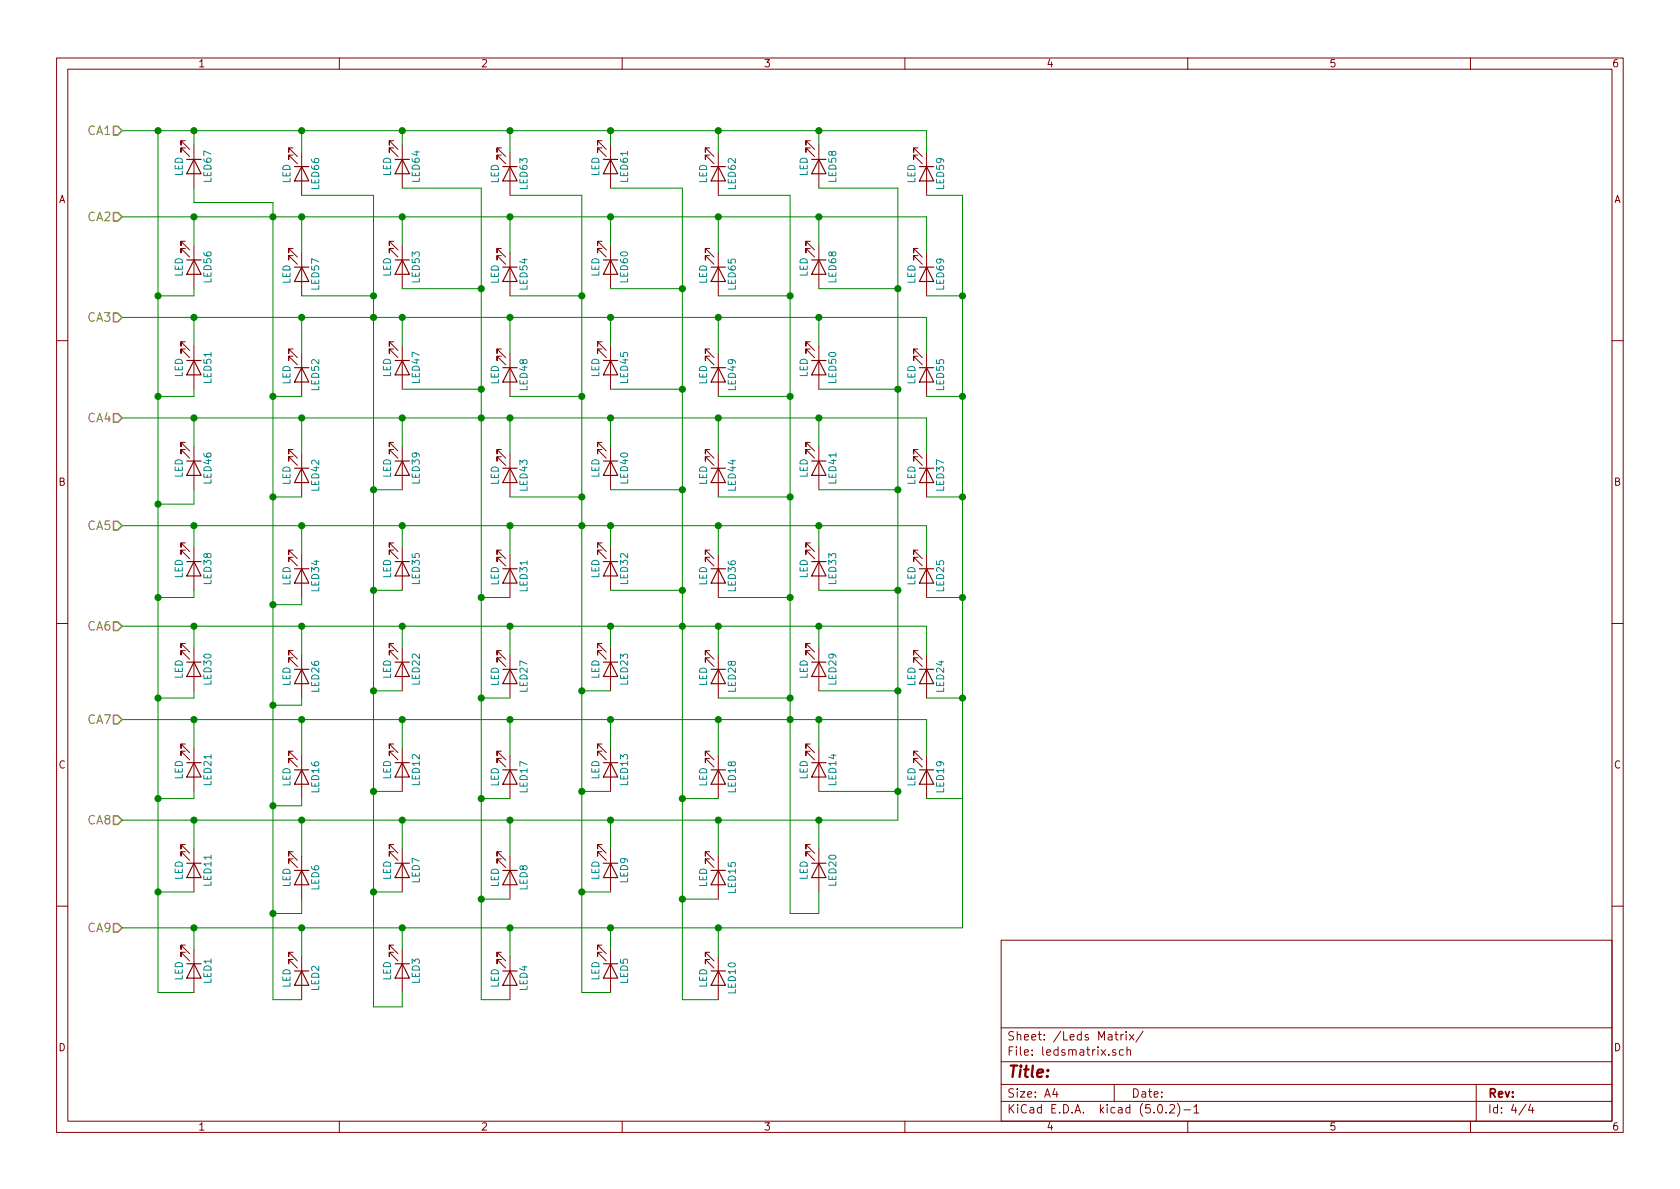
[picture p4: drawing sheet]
EESchema Schematic File Version 4
LIBS:Mechanical Keyboard-cache
EELAYER 26 0
EELAYER END
$Descr A4 11693 8268
encoding utf-8
Sheet 4 4
Title ""
Date ""
Rev ""
Comp ""
Comment1 ""
Comment2 ""
Comment3 ""
Comment4 ""
$EndDescr
$Comp
L Mechanical-Keyboard-rescue:LED-Device LED1
U 1 1
P 1350 6750
F 0 "LED1" H 1350 6850 50  0000 C CNN
F 1 "LED" H 1350 6650 50  0000 C CNN
F 2 "mx1a:MX1A-led" H 1350 6750 50  0001 C CNN
F 3 "" H 1350 6750 50  0001 C CNN
	1    1350 6750
	0    1    1    0   
$EndComp
$Comp
L Mechanical-Keyboard-rescue:LED-Device LED67
U 1 1
P 1350 1150
F 0 "LED67" H 1350 1250 50  0000 C CNN
F 1 "LED" H 1350 1050 50  0000 C CNN
F 2 "mx1a:MX1A-led" H 1350 1150 50  0001 C CNN
F 3 "" H 1350 1150 50  0001 C CNN
	1    1350 1150
	0    1    1    0   
$EndComp
$Comp
L Mechanical-Keyboard-rescue:LED-Device LED56
U 1 1
P 1350 1850
F 0 "LED56" H 1350 1950 50  0000 C CNN
F 1 "LED" H 1350 1750 50  0000 C CNN
F 2 "mx1a:MX1A-led" H 1350 1850 50  0001 C CNN
F 3 "" H 1350 1850 50  0001 C CNN
	1    1350 1850
	0    1    1    0   
$EndComp
$Comp
L Mechanical-Keyboard-rescue:LED-Device LED51
U 1 1
P 1350 2550
F 0 "LED51" H 1350 2650 50  0000 C CNN
F 1 "LED" H 1350 2450 50  0000 C CNN
F 2 "mx1a:MX1A-led" H 1350 2550 50  0001 C CNN
F 3 "" H 1350 2550 50  0001 C CNN
	1    1350 2550
	0    1    1    0   
$EndComp
$Comp
L Mechanical-Keyboard-rescue:LED-Device LED46
U 1 1
P 1350 3250
F 0 "LED46" H 1350 3350 50  0000 C CNN
F 1 "LED" H 1350 3150 50  0000 C CNN
F 2 "mx1a:MX1A-led" H 1350 3250 50  0001 C CNN
F 3 "" H 1350 3250 50  0001 C CNN
	1    1350 3250
	0    1    1    0   
$EndComp
$Comp
L Mechanical-Keyboard-rescue:LED-Device LED38
U 1 1
P 1350 3950
F 0 "LED38" H 1350 4050 50  0000 C CNN
F 1 "LED" H 1350 3850 50  0000 C CNN
F 2 "mx1a:MX1A-led" H 1350 3950 50  0001 C CNN
F 3 "" H 1350 3950 50  0001 C CNN
	1    1350 3950
	0    1    1    0   
$EndComp
$Comp
L Mechanical-Keyboard-rescue:LED-Device LED30
U 1 1
P 1350 4650
F 0 "LED30" H 1350 4750 50  0000 C CNN
F 1 "LED" H 1350 4550 50  0000 C CNN
F 2 "mx1a:MX1A-led" H 1350 4650 50  0001 C CNN
F 3 "" H 1350 4650 50  0001 C CNN
	1    1350 4650
	0    1    1    0   
$EndComp
$Comp
L Mechanical-Keyboard-rescue:LED-Device LED21
U 1 1
P 1350 5350
F 0 "LED21" H 1350 5450 50  0000 C CNN
F 1 "LED" H 1350 5250 50  0000 C CNN
F 2 "mx1a:MX1A-led" H 1350 5350 50  0001 C CNN
F 3 "" H 1350 5350 50  0001 C CNN
	1    1350 5350
	0    1    1    0   
$EndComp
$Comp
L Mechanical-Keyboard-rescue:LED-Device LED11
U 1 1
P 1350 6050
F 0 "LED11" H 1350 6150 50  0000 C CNN
F 1 "LED" H 1350 5950 50  0000 C CNN
F 2 "mx1a:MX1A-led" H 1350 6050 50  0001 C CNN
F 3 "" H 1350 6050 50  0001 C CNN
	1    1350 6050
	0    1    1    0   
$EndComp
$Comp
L Mechanical-Keyboard-rescue:LED-Device LED3
U 1 1
P 2800 6750
F 0 "LED3" H 2800 6850 50  0000 C CNN
F 1 "LED" H 2800 6650 50  0000 C CNN
F 2 "mx1a:MX1A-led" H 2800 6750 50  0001 C CNN
F 3 "" H 2800 6750 50  0001 C CNN
	1    2800 6750
	0    1    1    0   
$EndComp
$Comp
L Mechanical-Keyboard-rescue:LED-Device LED64
U 1 1
P 2800 1150
F 0 "LED64" H 2800 1250 50  0000 C CNN
F 1 "LED" H 2800 1050 50  0000 C CNN
F 2 "mx1a:MX1A-led" H 2800 1150 50  0001 C CNN
F 3 "" H 2800 1150 50  0001 C CNN
	1    2800 1150
	0    1    1    0   
$EndComp
$Comp
L Mechanical-Keyboard-rescue:LED-Device LED53
U 1 1
P 2800 1850
F 0 "LED53" H 2800 1950 50  0000 C CNN
F 1 "LED" H 2800 1750 50  0000 C CNN
F 2 "mx1a:MX1A-led" H 2800 1850 50  0001 C CNN
F 3 "" H 2800 1850 50  0001 C CNN
	1    2800 1850
	0    1    1    0   
$EndComp
$Comp
L Mechanical-Keyboard-rescue:LED-Device LED47
U 1 1
P 2800 2550
F 0 "LED47" H 2800 2650 50  0000 C CNN
F 1 "LED" H 2800 2450 50  0000 C CNN
F 2 "mx1a:MX1A-led" H 2800 2550 50  0001 C CNN
F 3 "" H 2800 2550 50  0001 C CNN
	1    2800 2550
	0    1    1    0   
$EndComp
$Comp
L Mechanical-Keyboard-rescue:LED-Device LED39
U 1 1
P 2800 3250
F 0 "LED39" H 2800 3350 50  0000 C CNN
F 1 "LED" H 2800 3150 50  0000 C CNN
F 2 "mx1a:MX1A-led" H 2800 3250 50  0001 C CNN
F 3 "" H 2800 3250 50  0001 C CNN
	1    2800 3250
	0    1    1    0   
$EndComp
$Comp
L Mechanical-Keyboard-rescue:LED-Device LED35
U 1 1
P 2800 3950
F 0 "LED35" H 2800 4050 50  0000 C CNN
F 1 "LED" H 2800 3850 50  0000 C CNN
F 2 "mx1a:MX1A-led" H 2800 3950 50  0001 C CNN
F 3 "" H 2800 3950 50  0001 C CNN
	1    2800 3950
	0    1    1    0   
$EndComp
$Comp
L Mechanical-Keyboard-rescue:LED-Device LED22
U 1 1
P 2800 4650
F 0 "LED22" H 2800 4750 50  0000 C CNN
F 1 "LED" H 2800 4550 50  0000 C CNN
F 2 "mx1a:MX1A-led" H 2800 4650 50  0001 C CNN
F 3 "" H 2800 4650 50  0001 C CNN
	1    2800 4650
	0    1    1    0   
$EndComp
$Comp
L Mechanical-Keyboard-rescue:LED-Device LED12
U 1 1
P 2800 5350
F 0 "LED12" H 2800 5450 50  0000 C CNN
F 1 "LED" H 2800 5250 50  0000 C CNN
F 2 "mx1a:MX1A-led" H 2800 5350 50  0001 C CNN
F 3 "" H 2800 5350 50  0001 C CNN
	1    2800 5350
	0    1    1    0   
$EndComp
$Comp
L Mechanical-Keyboard-rescue:LED-Device LED7
U 1 1
P 2800 6050
F 0 "LED7" H 2800 6150 50  0000 C CNN
F 1 "LED" H 2800 5950 50  0000 C CNN
F 2 "mx1a:MX1A-led" H 2800 6050 50  0001 C CNN
F 3 "" H 2800 6050 50  0001 C CNN
	1    2800 6050
	0    1    1    0   
$EndComp
$Comp
L Mechanical-Keyboard-rescue:LED-Device LED5
U 1 1
P 4250 6750
F 0 "LED5" H 4250 6850 50  0000 C CNN
F 1 "LED" H 4250 6650 50  0000 C CNN
F 2 "mx1a:MX1A-led" H 4250 6750 50  0001 C CNN
F 3 "" H 4250 6750 50  0001 C CNN
	1    4250 6750
	0    1    1    0   
$EndComp
$Comp
L Mechanical-Keyboard-rescue:LED-Device LED61
U 1 1
P 4250 1150
F 0 "LED61" H 4250 1250 50  0000 C CNN
F 1 "LED" H 4250 1050 50  0000 C CNN
F 2 "mx1a:MX1A-led" H 4250 1150 50  0001 C CNN
F 3 "" H 4250 1150 50  0001 C CNN
	1    4250 1150
	0    1    1    0   
$EndComp
$Comp
L Mechanical-Keyboard-rescue:LED-Device LED60
U 1 1
P 4250 1850
F 0 "LED60" H 4250 1950 50  0000 C CNN
F 1 "LED" H 4250 1750 50  0000 C CNN
F 2 "mx1a:MX1A-led" H 4250 1850 50  0001 C CNN
F 3 "" H 4250 1850 50  0001 C CNN
	1    4250 1850
	0    1    1    0   
$EndComp
$Comp
L Mechanical-Keyboard-rescue:LED-Device LED45
U 1 1
P 4250 2550
F 0 "LED45" H 4250 2650 50  0000 C CNN
F 1 "LED" H 4250 2450 50  0000 C CNN
F 2 "mx1a:MX1A-led" H 4250 2550 50  0001 C CNN
F 3 "" H 4250 2550 50  0001 C CNN
	1    4250 2550
	0    1    1    0   
$EndComp
$Comp
L Mechanical-Keyboard-rescue:LED-Device LED40
U 1 1
P 4250 3250
F 0 "LED40" H 4250 3350 50  0000 C CNN
F 1 "LED" H 4250 3150 50  0000 C CNN
F 2 "mx1a:MX1A-led" H 4250 3250 50  0001 C CNN
F 3 "" H 4250 3250 50  0001 C CNN
	1    4250 3250
	0    1    1    0   
$EndComp
$Comp
L Mechanical-Keyboard-rescue:LED-Device LED32
U 1 1
P 4250 3950
F 0 "LED32" H 4250 4050 50  0000 C CNN
F 1 "LED" H 4250 3850 50  0000 C CNN
F 2 "mx1a:MX1A-led" H 4250 3950 50  0001 C CNN
F 3 "" H 4250 3950 50  0001 C CNN
	1    4250 3950
	0    1    1    0   
$EndComp
$Comp
L Mechanical-Keyboard-rescue:LED-Device LED23
U 1 1
P 4250 4650
F 0 "LED23" H 4250 4750 50  0000 C CNN
F 1 "LED" H 4250 4550 50  0000 C CNN
F 2 "mx1a:MX1A-led" H 4250 4650 50  0001 C CNN
F 3 "" H 4250 4650 50  0001 C CNN
	1    4250 4650
	0    1    1    0   
$EndComp
$Comp
L Mechanical-Keyboard-rescue:LED-Device LED13
U 1 1
P 4250 5350
F 0 "LED13" H 4250 5450 50  0000 C CNN
F 1 "LED" H 4250 5250 50  0000 C CNN
F 2 "mx1a:MX1A-led" H 4250 5350 50  0001 C CNN
F 3 "" H 4250 5350 50  0001 C CNN
	1    4250 5350
	0    1    1    0   
$EndComp
$Comp
L Mechanical-Keyboard-rescue:LED-Device LED9
U 1 1
P 4250 6050
F 0 "LED9" H 4250 6150 50  0000 C CNN
F 1 "LED" H 4250 5950 50  0000 C CNN
F 2 "mx1a:MX1A-led" H 4250 6050 50  0001 C CNN
F 3 "" H 4250 6050 50  0001 C CNN
	1    4250 6050
	0    1    1    0   
$EndComp
$Comp
L Mechanical-Keyboard-rescue:LED-Device LED58
U 1 1
P 5700 1150
F 0 "LED58" H 5700 1250 50  0000 C CNN
F 1 "LED" H 5700 1050 50  0000 C CNN
F 2 "mx1a:MX1A-led" H 5700 1150 50  0001 C CNN
F 3 "" H 5700 1150 50  0001 C CNN
	1    5700 1150
	0    1    1    0   
$EndComp
$Comp
L Mechanical-Keyboard-rescue:LED-Device LED68
U 1 1
P 5700 1850
F 0 "LED68" H 5700 1950 50  0000 C CNN
F 1 "LED" H 5700 1750 50  0000 C CNN
F 2 "mx1a:MX1A-led" H 5700 1850 50  0001 C CNN
F 3 "" H 5700 1850 50  0001 C CNN
	1    5700 1850
	0    1    1    0   
$EndComp
$Comp
L Mechanical-Keyboard-rescue:LED-Device LED50
U 1 1
P 5700 2550
F 0 "LED50" H 5700 2650 50  0000 C CNN
F 1 "LED" H 5700 2450 50  0000 C CNN
F 2 "mx1a:MX1A-led" H 5700 2550 50  0001 C CNN
F 3 "" H 5700 2550 50  0001 C CNN
	1    5700 2550
	0    1    1    0   
$EndComp
$Comp
L Mechanical-Keyboard-rescue:LED-Device LED41
U 1 1
P 5700 3250
F 0 "LED41" H 5700 3350 50  0000 C CNN
F 1 "LED" H 5700 3150 50  0000 C CNN
F 2 "mx1a:MX1A-led" H 5700 3250 50  0001 C CNN
F 3 "" H 5700 3250 50  0001 C CNN
	1    5700 3250
	0    1    1    0   
$EndComp
$Comp
L Mechanical-Keyboard-rescue:LED-Device LED33
U 1 1
P 5700 3950
F 0 "LED33" H 5700 4050 50  0000 C CNN
F 1 "LED" H 5700 3850 50  0000 C CNN
F 2 "mx1a:MX1A-led" H 5700 3950 50  0001 C CNN
F 3 "" H 5700 3950 50  0001 C CNN
	1    5700 3950
	0    1    1    0   
$EndComp
$Comp
L Mechanical-Keyboard-rescue:LED-Device LED29
U 1 1
P 5700 4650
F 0 "LED29" H 5700 4750 50  0000 C CNN
F 1 "LED" H 5700 4550 50  0000 C CNN
F 2 "mx1a:MX1A-led" H 5700 4650 50  0001 C CNN
F 3 "" H 5700 4650 50  0001 C CNN
	1    5700 4650
	0    1    1    0   
$EndComp
$Comp
L Mechanical-Keyboard-rescue:LED-Device LED14
U 1 1
P 5700 5350
F 0 "LED14" H 5700 5450 50  0000 C CNN
F 1 "LED" H 5700 5250 50  0000 C CNN
F 2 "mx1a:MX1A-led" H 5700 5350 50  0001 C CNN
F 3 "" H 5700 5350 50  0001 C CNN
	1    5700 5350
	0    1    1    0   
$EndComp
$Comp
L Mechanical-Keyboard-rescue:LED-Device LED20
U 1 1
P 5700 6050
F 0 "LED20" H 5700 6150 50  0000 C CNN
F 1 "LED" H 5700 5950 50  0000 C CNN
F 2 "mx1a:MX1A-led" H 5700 6050 50  0001 C CNN
F 3 "" H 5700 6050 50  0001 C CNN
	1    5700 6050
	0    1    1    0   
$EndComp
$Comp
L Mechanical-Keyboard-rescue:LED-Device LED2
U 1 1
P 2100 6800
F 0 "LED2" H 2100 6900 50  0000 C CNN
F 1 "LED" H 2100 6700 50  0000 C CNN
F 2 "mx1a:MX1A-led" H 2100 6800 50  0001 C CNN
F 3 "" H 2100 6800 50  0001 C CNN
	1    2100 6800
	0    1    1    0   
$EndComp
$Comp
L Mechanical-Keyboard-rescue:LED-Device LED66
U 1 1
P 2100 1200
F 0 "LED66" H 2100 1300 50  0000 C CNN
F 1 "LED" H 2100 1100 50  0000 C CNN
F 2 "mx1a:MX1A-led" H 2100 1200 50  0001 C CNN
F 3 "" H 2100 1200 50  0001 C CNN
	1    2100 1200
	0    1    1    0   
$EndComp
$Comp
L Mechanical-Keyboard-rescue:LED-Device LED57
U 1 1
P 2100 1900
F 0 "LED57" H 2100 2000 50  0000 C CNN
F 1 "LED" H 2100 1800 50  0000 C CNN
F 2 "mx1a:MX1A-led" H 2100 1900 50  0001 C CNN
F 3 "" H 2100 1900 50  0001 C CNN
	1    2100 1900
	0    1    1    0   
$EndComp
$Comp
L Mechanical-Keyboard-rescue:LED-Device LED52
U 1 1
P 2100 2600
F 0 "LED52" H 2100 2700 50  0000 C CNN
F 1 "LED" H 2100 2500 50  0000 C CNN
F 2 "mx1a:MX1A-led" H 2100 2600 50  0001 C CNN
F 3 "" H 2100 2600 50  0001 C CNN
	1    2100 2600
	0    1    1    0   
$EndComp
$Comp
L Mechanical-Keyboard-rescue:LED-Device LED42
U 1 1
P 2100 3300
F 0 "LED42" H 2100 3400 50  0000 C CNN
F 1 "LED" H 2100 3200 50  0000 C CNN
F 2 "mx1a:MX1A-led" H 2100 3300 50  0001 C CNN
F 3 "" H 2100 3300 50  0001 C CNN
	1    2100 3300
	0    1    1    0   
$EndComp
$Comp
L Mechanical-Keyboard-rescue:LED-Device LED34
U 1 1
P 2100 4000
F 0 "LED34" H 2100 4100 50  0000 C CNN
F 1 "LED" H 2100 3900 50  0000 C CNN
F 2 "mx1a:MX1A-led" H 2100 4000 50  0001 C CNN
F 3 "" H 2100 4000 50  0001 C CNN
	1    2100 4000
	0    1    1    0   
$EndComp
$Comp
L Mechanical-Keyboard-rescue:LED-Device LED26
U 1 1
P 2100 4700
F 0 "LED26" H 2100 4800 50  0000 C CNN
F 1 "LED" H 2100 4600 50  0000 C CNN
F 2 "mx1a:MX1A-led" H 2100 4700 50  0001 C CNN
F 3 "" H 2100 4700 50  0001 C CNN
	1    2100 4700
	0    1    1    0   
$EndComp
$Comp
L Mechanical-Keyboard-rescue:LED-Device LED16
U 1 1
P 2100 5400
F 0 "LED16" H 2100 5500 50  0000 C CNN
F 1 "LED" H 2100 5300 50  0000 C CNN
F 2 "mx1a:MX1A-led" H 2100 5400 50  0001 C CNN
F 3 "" H 2100 5400 50  0001 C CNN
	1    2100 5400
	0    1    1    0   
$EndComp
$Comp
L Mechanical-Keyboard-rescue:LED-Device LED6
U 1 1
P 2100 6100
F 0 "LED6" H 2100 6200 50  0000 C CNN
F 1 "LED" H 2100 6000 50  0000 C CNN
F 2 "mx1a:MX1A-led" H 2100 6100 50  0001 C CNN
F 3 "" H 2100 6100 50  0001 C CNN
	1    2100 6100
	0    1    1    0   
$EndComp
$Comp
L Mechanical-Keyboard-rescue:LED-Device LED4
U 1 1
P 3550 6800
F 0 "LED4" H 3550 6900 50  0000 C CNN
F 1 "LED" H 3550 6700 50  0000 C CNN
F 2 "mx1a:MX1A-led" H 3550 6800 50  0001 C CNN
F 3 "" H 3550 6800 50  0001 C CNN
	1    3550 6800
	0    1    1    0   
$EndComp
$Comp
L Mechanical-Keyboard-rescue:LED-Device LED63
U 1 1
P 3550 1200
F 0 "LED63" H 3550 1300 50  0000 C CNN
F 1 "LED" H 3550 1100 50  0000 C CNN
F 2 "mx1a:MX1A-led" H 3550 1200 50  0001 C CNN
F 3 "" H 3550 1200 50  0001 C CNN
	1    3550 1200
	0    1    1    0   
$EndComp
$Comp
L Mechanical-Keyboard-rescue:LED-Device LED54
U 1 1
P 3550 1900
F 0 "LED54" H 3550 2000 50  0000 C CNN
F 1 "LED" H 3550 1800 50  0000 C CNN
F 2 "mx1a:MX1A-led" H 3550 1900 50  0001 C CNN
F 3 "" H 3550 1900 50  0001 C CNN
	1    3550 1900
	0    1    1    0   
$EndComp
$Comp
L Mechanical-Keyboard-rescue:LED-Device LED48
U 1 1
P 3550 2600
F 0 "LED48" H 3550 2700 50  0000 C CNN
F 1 "LED" H 3550 2500 50  0000 C CNN
F 2 "mx1a:MX1A-led" H 3550 2600 50  0001 C CNN
F 3 "" H 3550 2600 50  0001 C CNN
	1    3550 2600
	0    1    1    0   
$EndComp
$Comp
L Mechanical-Keyboard-rescue:LED-Device LED43
U 1 1
P 3550 3300
F 0 "LED43" H 3550 3400 50  0000 C CNN
F 1 "LED" H 3550 3200 50  0000 C CNN
F 2 "mx1a:MX1A-led" H 3550 3300 50  0001 C CNN
F 3 "" H 3550 3300 50  0001 C CNN
	1    3550 3300
	0    1    1    0   
$EndComp
$Comp
L Mechanical-Keyboard-rescue:LED-Device LED31
U 1 1
P 3550 4000
F 0 "LED31" H 3550 4100 50  0000 C CNN
F 1 "LED" H 3550 3900 50  0000 C CNN
F 2 "mx1a:MX1A-led" H 3550 4000 50  0001 C CNN
F 3 "" H 3550 4000 50  0001 C CNN
	1    3550 4000
	0    1    1    0   
$EndComp
$Comp
L Mechanical-Keyboard-rescue:LED-Device LED27
U 1 1
P 3550 4700
F 0 "LED27" H 3550 4800 50  0000 C CNN
F 1 "LED" H 3550 4600 50  0000 C CNN
F 2 "mx1a:MX1A-led" H 3550 4700 50  0001 C CNN
F 3 "" H 3550 4700 50  0001 C CNN
	1    3550 4700
	0    1    1    0   
$EndComp
$Comp
L Mechanical-Keyboard-rescue:LED-Device LED17
U 1 1
P 3550 5400
F 0 "LED17" H 3550 5500 50  0000 C CNN
F 1 "LED" H 3550 5300 50  0000 C CNN
F 2 "mx1a:MX1A-led" H 3550 5400 50  0001 C CNN
F 3 "" H 3550 5400 50  0001 C CNN
	1    3550 5400
	0    1    1    0   
$EndComp
$Comp
L Mechanical-Keyboard-rescue:LED-Device LED8
U 1 1
P 3550 6100
F 0 "LED8" H 3550 6200 50  0000 C CNN
F 1 "LED" H 3550 6000 50  0000 C CNN
F 2 "mx1a:MX1A-led" H 3550 6100 50  0001 C CNN
F 3 "" H 3550 6100 50  0001 C CNN
	1    3550 6100
	0    1    1    0   
$EndComp
$Comp
L Mechanical-Keyboard-rescue:LED-Device LED10
U 1 1
P 5000 6800
F 0 "LED10" H 5000 6900 50  0000 C CNN
F 1 "LED" H 5000 6700 50  0000 C CNN
F 2 "mx1a:MX1A-led" H 5000 6800 50  0001 C CNN
F 3 "" H 5000 6800 50  0001 C CNN
	1    5000 6800
	0    1    1    0   
$EndComp
$Comp
L Mechanical-Keyboard-rescue:LED-Device LED62
U 1 1
P 5000 1200
F 0 "LED62" H 5000 1300 50  0000 C CNN
F 1 "LED" H 5000 1100 50  0000 C CNN
F 2 "mx1a:MX1A-led" H 5000 1200 50  0001 C CNN
F 3 "" H 5000 1200 50  0001 C CNN
	1    5000 1200
	0    1    1    0   
$EndComp
$Comp
L Mechanical-Keyboard-rescue:LED-Device LED65
U 1 1
P 5000 1900
F 0 "LED65" H 5000 2000 50  0000 C CNN
F 1 "LED" H 5000 1800 50  0000 C CNN
F 2 "mx1a:MX1A-led" H 5000 1900 50  0001 C CNN
F 3 "" H 5000 1900 50  0001 C CNN
	1    5000 1900
	0    1    1    0   
$EndComp
$Comp
L Mechanical-Keyboard-rescue:LED-Device LED49
U 1 1
P 5000 2600
F 0 "LED49" H 5000 2700 50  0000 C CNN
F 1 "LED" H 5000 2500 50  0000 C CNN
F 2 "mx1a:MX1A-led" H 5000 2600 50  0001 C CNN
F 3 "" H 5000 2600 50  0001 C CNN
	1    5000 2600
	0    1    1    0   
$EndComp
$Comp
L Mechanical-Keyboard-rescue:LED-Device LED44
U 1 1
P 5000 3300
F 0 "LED44" H 5000 3400 50  0000 C CNN
F 1 "LED" H 5000 3200 50  0000 C CNN
F 2 "mx1a:MX1A-led" H 5000 3300 50  0001 C CNN
F 3 "" H 5000 3300 50  0001 C CNN
	1    5000 3300
	0    1    1    0   
$EndComp
$Comp
L Mechanical-Keyboard-rescue:LED-Device LED36
U 1 1
P 5000 4000
F 0 "LED36" H 5000 4100 50  0000 C CNN
F 1 "LED" H 5000 3900 50  0000 C CNN
F 2 "mx1a:MX1A-led" H 5000 4000 50  0001 C CNN
F 3 "" H 5000 4000 50  0001 C CNN
	1    5000 4000
	0    1    1    0   
$EndComp
$Comp
L Mechanical-Keyboard-rescue:LED-Device LED28
U 1 1
P 5000 4700
F 0 "LED28" H 5000 4800 50  0000 C CNN
F 1 "LED" H 5000 4600 50  0000 C CNN
F 2 "mx1a:MX1A-led" H 5000 4700 50  0001 C CNN
F 3 "" H 5000 4700 50  0001 C CNN
	1    5000 4700
	0    1    1    0   
$EndComp
$Comp
L Mechanical-Keyboard-rescue:LED-Device LED18
U 1 1
P 5000 5400
F 0 "LED18" H 5000 5500 50  0000 C CNN
F 1 "LED" H 5000 5300 50  0000 C CNN
F 2 "mx1a:MX1A-led" H 5000 5400 50  0001 C CNN
F 3 "" H 5000 5400 50  0001 C CNN
	1    5000 5400
	0    1    1    0   
$EndComp
$Comp
L Mechanical-Keyboard-rescue:LED-Device LED15
U 1 1
P 5000 6100
F 0 "LED15" H 5000 6200 50  0000 C CNN
F 1 "LED" H 5000 6000 50  0000 C CNN
F 2 "mx1a:MX1A-led" H 5000 6100 50  0001 C CNN
F 3 "" H 5000 6100 50  0001 C CNN
	1    5000 6100
	0    1    1    0   
$EndComp
$Comp
L Mechanical-Keyboard-rescue:LED-Device LED59
U 1 1
P 6450 1200
F 0 "LED59" H 6450 1300 50  0000 C CNN
F 1 "LED" H 6450 1100 50  0000 C CNN
F 2 "mx1a:MX1A-led" H 6450 1200 50  0001 C CNN
F 3 "" H 6450 1200 50  0001 C CNN
	1    6450 1200
	0    1    1    0   
$EndComp
$Comp
L Mechanical-Keyboard-rescue:LED-Device LED69
U 1 1
P 6450 1900
F 0 "LED69" H 6450 2000 50  0000 C CNN
F 1 "LED" H 6450 1800 50  0000 C CNN
F 2 "mx1a:MX1A-led" H 6450 1900 50  0001 C CNN
F 3 "" H 6450 1900 50  0001 C CNN
	1    6450 1900
	0    1    1    0   
$EndComp
$Comp
L Mechanical-Keyboard-rescue:LED-Device LED55
U 1 1
P 6450 2600
F 0 "LED55" H 6450 2700 50  0000 C CNN
F 1 "LED" H 6450 2500 50  0000 C CNN
F 2 "mx1a:MX1A-led" H 6450 2600 50  0001 C CNN
F 3 "" H 6450 2600 50  0001 C CNN
	1    6450 2600
	0    1    1    0   
$EndComp
$Comp
L Mechanical-Keyboard-rescue:LED-Device LED37
U 1 1
P 6450 3300
F 0 "LED37" H 6450 3400 50  0000 C CNN
F 1 "LED" H 6450 3200 50  0000 C CNN
F 2 "mx1a:MX1A-led" H 6450 3300 50  0001 C CNN
F 3 "" H 6450 3300 50  0001 C CNN
	1    6450 3300
	0    1    1    0   
$EndComp
$Comp
L Mechanical-Keyboard-rescue:LED-Device LED25
U 1 1
P 6450 4000
F 0 "LED25" H 6450 4100 50  0000 C CNN
F 1 "LED" H 6450 3900 50  0000 C CNN
F 2 "mx1a:MX1A-led" H 6450 4000 50  0001 C CNN
F 3 "" H 6450 4000 50  0001 C CNN
	1    6450 4000
	0    1    1    0   
$EndComp
$Comp
L Mechanical-Keyboard-rescue:LED-Device LED24
U 1 1
P 6450 4700
F 0 "LED24" H 6450 4800 50  0000 C CNN
F 1 "LED" H 6450 4600 50  0000 C CNN
F 2 "mx1a:MX1A-led" H 6450 4700 50  0001 C CNN
F 3 "" H 6450 4700 50  0001 C CNN
	1    6450 4700
	0    1    1    0   
$EndComp
$Comp
L Mechanical-Keyboard-rescue:LED-Device LED19
U 1 1
P 6450 5400
F 0 "LED19" H 6450 5500 50  0000 C CNN
F 1 "LED" H 6450 5300 50  0000 C CNN
F 2 "mx1a:MX1A-led" H 6450 5400 50  0001 C CNN
F 3 "" H 6450 5400 50  0001 C CNN
	1    6450 5400
	0    1    1    0   
$EndComp
Wire Wire Line
	850  900  1100 900 
Wire Wire Line
	6450 900  6450 1050
Wire Wire Line
	5700 1000 5700 900 
Connection ~ 5700 900 
Wire Wire Line
	1350 1000 1350 900 
Connection ~ 1350 900 
Wire Wire Line
	2100 1050 2100 900 
Connection ~ 2100 900 
Wire Wire Line
	2800 1000 2800 900 
Connection ~ 2800 900 
Wire Wire Line
	3550 1050 3550 900 
Connection ~ 3550 900 
Wire Wire Line
	4250 1000 4250 900 
Connection ~ 4250 900 
Wire Wire Line
	5000 1050 5000 900 
Connection ~ 5000 900 
Wire Wire Line
	850  1500 1350 1500
Wire Wire Line
	6450 1500 6450 1750
Wire Wire Line
	5700 1700 5700 1500
Connection ~ 5700 1500
Wire Wire Line
	5000 1750 5000 1500
Connection ~ 5000 1500
Wire Wire Line
	4250 1700 4250 1500
Connection ~ 4250 1500
Wire Wire Line
	3550 1750 3550 1500
Connection ~ 3550 1500
Wire Wire Line
	2800 1700 2800 1500
Connection ~ 2800 1500
Wire Wire Line
	2100 1750 2100 1500
Connection ~ 2100 1500
Wire Wire Line
	1350 1700 1350 1500
Connection ~ 1350 1500
Wire Wire Line
	850  2200 1350 2200
Wire Wire Line
	6450 2200 6450 2450
Wire Wire Line
	5700 2400 5700 2200
Connection ~ 5700 2200
Wire Wire Line
	5000 2450 5000 2200
Connection ~ 5000 2200
Wire Wire Line
	4250 2400 4250 2200
Connection ~ 4250 2200
Wire Wire Line
	3550 2450 3550 2200
Connection ~ 3550 2200
Wire Wire Line
	2800 2400 2800 2200
Connection ~ 2800 2200
Wire Wire Line
	2100 2450 2100 2200
Connection ~ 2100 2200
Wire Wire Line
	1350 2400 1350 2200
Connection ~ 1350 2200
Wire Wire Line
	850  2900 1350 2900
Wire Wire Line
	6450 2900 6450 3150
Wire Wire Line
	5700 3100 5700 2900
Connection ~ 5700 2900
Wire Wire Line
	5000 3150 5000 2900
Connection ~ 5000 2900
Wire Wire Line
	3550 3150 3550 2900
Connection ~ 3550 2900
Wire Wire Line
	4250 3100 4250 2900
Connection ~ 4250 2900
Wire Wire Line
	2800 3100 2800 2900
Connection ~ 2800 2900
Wire Wire Line
	2100 2900 2100 3150
Connection ~ 2100 2900
Wire Wire Line
	1350 3100 1350 2900
Connection ~ 1350 2900
Wire Wire Line
	850  3650 1350 3650
Wire Wire Line
	6450 3650 6450 3850
Wire Wire Line
	5700 3800 5700 3650
Connection ~ 5700 3650
Wire Wire Line
	5000 3850 5000 3650
Connection ~ 5000 3650
Wire Wire Line
	4250 3800 4250 3650
Connection ~ 4250 3650
Wire Wire Line
	3550 3850 3550 3650
Connection ~ 3550 3650
Wire Wire Line
	2800 3800 2800 3650
Connection ~ 2800 3650
Wire Wire Line
	2100 3850 2100 3650
Connection ~ 2100 3650
Wire Wire Line
	1350 3800 1350 3650
Connection ~ 1350 3650
Wire Wire Line
	850  4350 1350 4350
Wire Wire Line
	6450 4350 6450 4550
Wire Wire Line
	5700 4500 5700 4350
Connection ~ 5700 4350
Wire Wire Line
	5000 4550 5000 4350
Connection ~ 5000 4350
Wire Wire Line
	4250 4500 4250 4350
Connection ~ 4250 4350
Wire Wire Line
	3550 4550 3550 4350
Connection ~ 3550 4350
Wire Wire Line
	2800 4500 2800 4350
Connection ~ 2800 4350
Wire Wire Line
	2100 4550 2100 4350
Connection ~ 2100 4350
Wire Wire Line
	1350 4500 1350 4350
Connection ~ 1350 4350
Wire Wire Line
	850  5000 1350 5000
Wire Wire Line
	6450 5000 6450 5250
Wire Wire Line
	6250 5700 5700 5700
Wire Wire Line
	5700 5700 5700 5900
Wire Wire Line
	6700 6450 5000 6450
Wire Wire Line
	5000 6450 5000 6650
Wire Wire Line
	4250 6600 4250 6450
Connection ~ 4250 6450
Wire Wire Line
	3550 6650 3550 6450
Connection ~ 3550 6450
Wire Wire Line
	2800 6600 2800 6450
Connection ~ 2800 6450
Wire Wire Line
	2100 6650 2100 6450
Connection ~ 2100 6450
Wire Wire Line
	1350 6600 1350 6450
Connection ~ 1350 6450
Wire Wire Line
	1350 5200 1350 5000
Connection ~ 1350 5000
Wire Wire Line
	2100 5250 2100 5000
Connection ~ 2100 5000
Wire Wire Line
	2800 5200 2800 5000
Connection ~ 2800 5000
Wire Wire Line
	1350 5900 1350 5700
Connection ~ 1350 5700
Wire Wire Line
	2100 5950 2100 5700
Connection ~ 2100 5700
Wire Wire Line
	2800 5900 2800 5700
Connection ~ 2800 5700
Wire Wire Line
	3550 5950 3550 5700
Connection ~ 3550 5700
Wire Wire Line
	4250 5900 4250 5700
Connection ~ 4250 5700
Wire Wire Line
	3550 5250 3550 5000
Connection ~ 3550 5000
Wire Wire Line
	4250 5000 4250 5200
Connection ~ 4250 5000
Wire Wire Line
	5000 5250 5000 5000
Connection ~ 5000 5000
Wire Wire Line
	5700 5200 5700 5000
Connection ~ 5700 5000
Wire Wire Line
	5000 5950 5000 5700
Connection ~ 5000 5700
Wire Wire Line
	1100 900  1100 2050
Wire Wire Line
	1100 6900 1350 6900
Connection ~ 1100 900 
Wire Wire Line
	1100 6200 1350 6200
Connection ~ 1100 6200
Wire Wire Line
	1350 5500 1350 5550
Wire Wire Line
	1350 5550 1100 5550
Connection ~ 1100 5550
Wire Wire Line
	1350 4100 1350 4150
Wire Wire Line
	1350 4150 1100 4150
Connection ~ 1100 4150
Wire Wire Line
	1350 4800 1350 4850
Wire Wire Line
	1350 4850 1100 4850
Connection ~ 1100 4850
Wire Wire Line
	1350 2700 1350 2750
Wire Wire Line
	1350 2750 1100 2750
Connection ~ 1100 2750
Wire Wire Line
	1350 2050 1100 2050
Connection ~ 1100 2050
Wire Wire Line
	1350 2050 1350 2000
Wire Wire Line
	1350 1300 1350 1400
Wire Wire Line
	1350 1400 1900 1400
Wire Wire Line
	1900 1400 1900 1500
Connection ~ 1900 1500
Wire Wire Line
	1900 6950 2100 6950
Wire Wire Line
	1900 2750 2100 2750
Connection ~ 1900 2750
Wire Wire Line
	1900 3450 2100 3450
Connection ~ 1900 3450
Wire Wire Line
	1100 3500 1350 3500
Wire Wire Line
	1350 3500 1350 3400
Connection ~ 1100 3500
Wire Wire Line
	1900 4200 2100 4200
Wire Wire Line
	2100 4200 2100 4150
Connection ~ 1900 4200
Wire Wire Line
	1900 4900 2100 4900
Wire Wire Line
	2100 4900 2100 4850
Connection ~ 1900 4900
Wire Wire Line
	1900 5600 2100 5600
Wire Wire Line
	2100 5600 2100 5550
Connection ~ 1900 5600
Wire Wire Line
	1900 6350 2100 6350
Wire Wire Line
	2100 6350 2100 6250
Connection ~ 1900 6350
Wire Wire Line
	2100 1350 2600 1350
Wire Wire Line
	2600 1350 2600 2050
Wire Wire Line
	2600 7000 2800 7000
Wire Wire Line
	2800 7000 2800 6900
Wire Wire Line
	2800 1300 3350 1300
Wire Wire Line
	3350 1300 3350 2000
Connection ~ 3350 2900
Connection ~ 2600 2200
Wire Wire Line
	3550 1350 4050 1350
Wire Wire Line
	4050 1350 4050 2050
Connection ~ 4050 3650
Wire Wire Line
	4250 1300 4750 1300
Wire Wire Line
	4750 1300 4750 2000
Connection ~ 4750 4350
Wire Wire Line
	5000 1350 5500 1350
Wire Wire Line
	5500 1350 5500 2050
Connection ~ 5500 5000
Wire Wire Line
	5700 1300 6250 1300
Wire Wire Line
	6250 1300 6250 2000
Wire Wire Line
	6450 1350 6700 1350
Connection ~ 5000 6450
Wire Wire Line
	6700 1350 6700 2050
Connection ~ 5700 5700
Wire Wire Line
	2100 2050 2600 2050
Connection ~ 2600 2050
Wire Wire Line
	2800 2000 3350 2000
Connection ~ 3350 2000
Wire Wire Line
	2800 2700 3350 2700
Connection ~ 3350 2700
Wire Wire Line
	3550 2050 4050 2050
Connection ~ 4050 2050
Wire Wire Line
	4050 2750 3550 2750
Connection ~ 4050 2750
Wire Wire Line
	3550 3450 4050 3450
Connection ~ 4050 3450
Wire Wire Line
	4250 2000 4750 2000
Connection ~ 4750 2000
Wire Wire Line
	4250 2700 4750 2700
Connection ~ 4750 2700
Wire Wire Line
	4250 3400 4750 3400
Connection ~ 4750 3400
Wire Wire Line
	4250 4100 4750 4100
Connection ~ 4750 4100
Wire Wire Line
	5000 4850 5500 4850
Connection ~ 5500 4850
Wire Wire Line
	5700 5500 6250 5500
Connection ~ 6250 5500
Wire Wire Line
	5700 4800 6250 4800
Connection ~ 6250 4800
Wire Wire Line
	5700 4100 6250 4100
Connection ~ 6250 4100
Wire Wire Line
	5700 3400 6250 3400
Connection ~ 6250 3400
Wire Wire Line
	5700 2700 6250 2700
Connection ~ 6250 2700
Wire Wire Line
	6450 4150 6700 4150
Connection ~ 6700 4150
Wire Wire Line
	6450 4850 6700 4850
Connection ~ 6700 4850
Wire Wire Line
	6450 3450 6700 3450
Connection ~ 6700 3450
Wire Wire Line
	6450 2750 6700 2750
Connection ~ 6700 2750
Wire Wire Line
	6450 2050 6700 2050
Connection ~ 6700 2050
Wire Wire Line
	5700 2000 6250 2000
Connection ~ 6250 2000
Wire Wire Line
	5000 2050 5500 2050
Connection ~ 5500 2050
Wire Wire Line
	5000 2750 5500 2750
Connection ~ 5500 2750
Wire Wire Line
	5500 6350 5700 6350
Wire Wire Line
	5700 6350 5700 6200
Wire Wire Line
	4750 5550 5000 5550
Wire Wire Line
	4750 6250 5000 6250
Connection ~ 4750 5550
Wire Wire Line
	4050 4800 4250 4800
Wire Wire Line
	4050 5500 4250 5500
Connection ~ 4050 4800
Wire Wire Line
	4050 6200 4250 6200
Connection ~ 4050 5500
Wire Wire Line
	4750 6950 5000 6950
Connection ~ 4750 6250
Wire Wire Line
	4050 6900 4250 6900
Connection ~ 4050 6200
Wire Wire Line
	3350 4150 3550 4150
Wire Wire Line
	3350 4850 3550 4850
Connection ~ 3350 4150
Wire Wire Line
	3350 5550 3550 5550
Connection ~ 3350 4850
Wire Wire Line
	3350 6250 3550 6250
Connection ~ 3350 5550
Wire Wire Line
	3350 6950 3550 6950
Connection ~ 3350 6250
Wire Wire Line
	2600 3400 2800 3400
Wire Wire Line
	2600 4100 2800 4100
Connection ~ 2600 3400
Connection ~ 2600 4100
Wire Wire Line
	2800 4800 2600 4800
Connection ~ 2600 4800
Wire Wire Line
	2800 6200 2600 6200
Connection ~ 2600 6200
Wire Wire Line
	2800 5500 2600 5500
Connection ~ 2600 5500
Wire Wire Line
	5000 4150 5500 4150
Connection ~ 5500 4150
Wire Wire Line
	5000 3450 5500 3450
Connection ~ 5500 3450
Text HLabel 850  900  0    60   Input ~ 0
CA1
Text HLabel 850  1500 0    60   Input ~ 0
CA2
Text HLabel 850  2200 0    60   Input ~ 0
CA3
Text HLabel 850  3650 0    60   Input ~ 0
CA5
Text HLabel 850  2900 0    60   Input ~ 0
CA4
Text HLabel 850  4350 0    60   Input ~ 0
CA6
Text HLabel 850  5000 0    60   Input ~ 0
CA7
Text HLabel 850  5700 0    60   Input ~ 0
CA8
Text HLabel 850  6450 0    60   Input ~ 0
CA9
Wire Wire Line
	5700 900  6450 900 
Wire Wire Line
	1350 900  2100 900 
Wire Wire Line
	2100 900  2800 900 
Wire Wire Line
	2800 900  3550 900 
Wire Wire Line
	3550 900  4250 900 
Wire Wire Line
	4250 900  5000 900 
Wire Wire Line
	5000 900  5700 900 
Wire Wire Line
	5700 1500 6450 1500
Wire Wire Line
	5000 1500 5700 1500
Wire Wire Line
	4250 1500 5000 1500
Wire Wire Line
	3550 1500 4250 1500
Wire Wire Line
	2800 1500 3550 1500
Wire Wire Line
	2100 1500 2800 1500
Wire Wire Line
	1350 1500 1900 1500
Wire Wire Line
	5700 2200 6450 2200
Wire Wire Line
	5000 2200 5700 2200
Wire Wire Line
	4250 2200 5000 2200
Wire Wire Line
	3550 2200 4250 2200
Wire Wire Line
	2800 2200 3550 2200
Wire Wire Line
	2100 2200 2600 2200
Wire Wire Line
	1350 2200 2100 2200
Wire Wire Line
	5700 2900 6450 2900
Wire Wire Line
	5000 2900 5700 2900
Wire Wire Line
	3550 2900 4250 2900
Wire Wire Line
	4250 2900 5000 2900
Wire Wire Line
	2800 2900 3350 2900
Wire Wire Line
	2100 2900 2800 2900
Wire Wire Line
	1350 2900 2100 2900
Wire Wire Line
	5700 3650 6450 3650
Wire Wire Line
	5000 3650 5700 3650
Wire Wire Line
	4250 3650 5000 3650
Wire Wire Line
	3550 3650 4050 3650
Wire Wire Line
	2800 3650 3550 3650
Wire Wire Line
	2100 3650 2800 3650
Wire Wire Line
	1350 3650 2100 3650
Wire Wire Line
	5700 4350 6450 4350
Wire Wire Line
	5000 4350 5700 4350
Wire Wire Line
	4250 4350 4750 4350
Wire Wire Line
	3550 4350 4250 4350
Wire Wire Line
	2800 4350 3550 4350
Wire Wire Line
	2100 4350 2800 4350
Wire Wire Line
	1350 4350 2100 4350
Wire Wire Line
	4250 6450 3550 6450
Wire Wire Line
	3550 6450 2800 6450
Wire Wire Line
	2800 6450 2100 6450
Wire Wire Line
	2100 6450 1350 6450
Wire Wire Line
	1350 6450 850  6450
Wire Wire Line
	1350 5000 2100 5000
Wire Wire Line
	2100 5000 2800 5000
Wire Wire Line
	2800 5000 3550 5000
Wire Wire Line
	1350 5700 850  5700
Wire Wire Line
	2100 5700 1350 5700
Wire Wire Line
	2800 5700 2100 5700
Wire Wire Line
	3550 5700 2800 5700
Wire Wire Line
	4250 5700 3550 5700
Wire Wire Line
	3550 5000 4250 5000
Wire Wire Line
	4250 5000 5000 5000
Wire Wire Line
	5000 5000 5500 5000
Wire Wire Line
	5700 5000 6450 5000
Wire Wire Line
	5000 5700 4250 5700
Wire Wire Line
	1100 900  1350 900 
Wire Wire Line
	1100 6200 1100 6900
Wire Wire Line
	1100 5550 1100 6200
Wire Wire Line
	1100 4150 1100 4850
Wire Wire Line
	1100 4850 1100 5550
Wire Wire Line
	1100 2750 1100 3500
Wire Wire Line
	1100 2050 1100 2750
Wire Wire Line
	1900 1500 1900 2750
Wire Wire Line
	1900 1500 2100 1500
Wire Wire Line
	1900 2750 1900 3450
Wire Wire Line
	1900 3450 1900 4200
Wire Wire Line
	1100 3500 1100 4150
Wire Wire Line
	1900 4200 1900 4900
Wire Wire Line
	1900 4900 1900 5600
Wire Wire Line
	1900 5600 1900 6350
Wire Wire Line
	1900 6350 1900 6950
Wire Wire Line
	3350 2900 3350 4150
Wire Wire Line
	3350 2900 3550 2900
Wire Wire Line
	2600 2200 2600 3400
Wire Wire Line
	2600 2200 2800 2200
Wire Wire Line
	4050 3650 4050 4800
Wire Wire Line
	4050 3650 4250 3650
Wire Wire Line
	4750 4350 4750 5550
Wire Wire Line
	4750 4350 5000 4350
Wire Wire Line
	5500 5000 5500 6350
Wire Wire Line
	5500 5000 5700 5000
Wire Wire Line
	5000 6450 4250 6450
Wire Wire Line
	5700 5700 5000 5700
Wire Wire Line
	2600 2050 2600 2200
Wire Wire Line
	3350 2000 3350 2700
Wire Wire Line
	3350 2700 3350 2900
Wire Wire Line
	4050 2050 4050 2750
Wire Wire Line
	4050 2750 4050 3450
Wire Wire Line
	4050 3450 4050 3650
Wire Wire Line
	4750 2000 4750 2700
Wire Wire Line
	4750 2700 4750 3400
Wire Wire Line
	4750 3400 4750 4100
Wire Wire Line
	4750 4100 4750 4350
Wire Wire Line
	5500 4850 5500 5000
Wire Wire Line
	6250 5500 6250 5700
Wire Wire Line
	6250 4800 6250 5500
Wire Wire Line
	6250 4100 6250 4800
Wire Wire Line
	6250 3400 6250 4100
Wire Wire Line
	6250 2700 6250 3400
Wire Wire Line
	6700 4150 6700 4850
Wire Wire Line
	6700 3450 6700 4150
Wire Wire Line
	6700 2750 6700 3450
Wire Wire Line
	6700 2050 6700 2750
Wire Wire Line
	6250 2000 6250 2700
Wire Wire Line
	5500 2050 5500 2750
Wire Wire Line
	5500 2750 5500 3450
Wire Wire Line
	4750 5550 4750 6250
Wire Wire Line
	4050 4800 4050 5500
Wire Wire Line
	4050 5500 4050 6200
Wire Wire Line
	4750 6250 4750 6950
Wire Wire Line
	4050 6200 4050 6900
Wire Wire Line
	3350 4150 3350 4850
Wire Wire Line
	3350 4850 3350 5550
Wire Wire Line
	3350 5550 3350 6250
Wire Wire Line
	3350 6250 3350 6950
Wire Wire Line
	2600 3400 2600 4100
Wire Wire Line
	2600 4100 2600 4800
Wire Wire Line
	2600 4800 2600 5500
Wire Wire Line
	2600 6200 2600 7000
Wire Wire Line
	2600 5500 2600 6200
Wire Wire Line
	5500 4150 5500 4850
Wire Wire Line
	5500 3450 5500 4150
Wire Wire Line
	6700 4850 6700 5550
Wire Wire Line
	6450 5550 6700 5550
Connection ~ 6700 5550
Wire Wire Line
	6700 5550 6700 6450
$EndSCHEMATC
